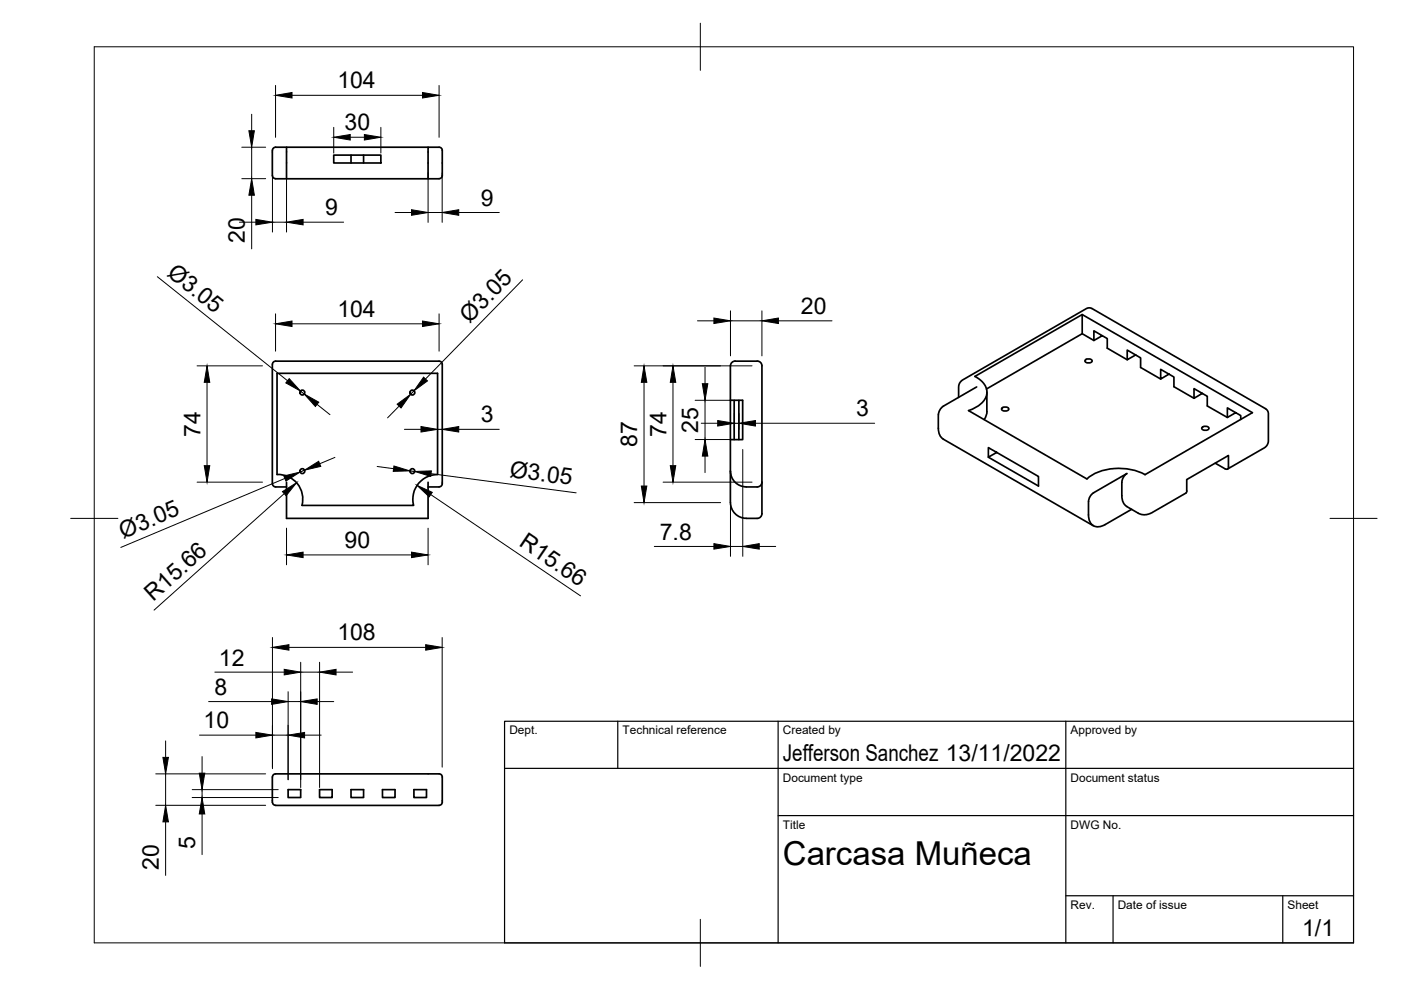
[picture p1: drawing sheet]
<svg xmlns="http://www.w3.org/2000/svg" width="297mm" height="210mm" viewBox="0 0 297 210" stroke-linecap="round" stroke-linejoin="round" font-family="sans-serif">
<!-- layer: Visible -->
<g fill="none" stroke="#000" stroke-width=".36">
<path d="M57.7 31.9v5.3M57.8 37.2a.67 .67 0 0 0 .6 .7h2.3M60.7 31.2h-2.3a.67 .67 0 0 0-.6 .7M70.8 32.9h10v1.7h-10zM74.4 32.9v1.7M77.1 32.9v1.7M90.8 31.2h-30.1v6.7M93.8 31.9v4.4a1.51 1.51 0 0 1-.4 1.5l-32.7 .1M93.8 31.9a.67 .67 0 0 0-.7-.7h-2.3v6.7M57.7 77.3v25.3M57.8 77.2a.67 .67 0 0 1 .6-.6h34.7a.77 .77 0 0 1 .7 1v25a.67 .67 0 0 1-.7 .6M155.9 76.6h4.6"/>
<path d="M155.9 76.6a1.01 1.01 0 0 0-1 1v29M160.5 76.6a1.01 1.01 0 0 1 1 1v31.3a1.01 1.01 0 0 1-1 1h-2.3M229.4 66.7l-22.7 13.1a3.9 3.9 0 0 1 2.5 3.8 5.2 5.2 0 0 1-3.9 3.5l25.2 14.4a11.6 11.6 0 0 1 11.6-1.2l.7 .3 22.7-13.1-36.1-20.8v4.1l2.5 1.4M229.4 70.8l-20.3 11.7M230 76.4l.8-.3a.59 .59 0 0 1 .7 .5l-.7 .4a.59 .59 0 0 1-.8-.6zM233.7 71.2l-1.8 1v-2.1l2.9 1.7v2l4.2 2.5M240.8 75.3l-1.8 1v-2.1l2.8 1.7v2l4.3 2.5M247.8 79.3l-1.7 1.1v-2.1l2.8 1.6v2.1l4.3 2.4M154.9 84.9h2.6v8.3h-2.6M154.9 99.9a3.3 3.3 0 0 0 3.3 3.3M155.7 84.9v8.3M156.7 84.9v8.3"/>
<path d="M198.9 88l.1 2.8a2.6 2.6 0 0 0 1 2.3M200 93.1l31.8 18.4M200 86.1a2.33 2.33 0 0 0-1 1.8M203.2 84.3l.1-2.6 .2-.6 .5-.5 26.3-15.2 1-.1 37.4 21.7 .2 .6v6l-.3 .8-.5 .5-7.9 4.6M207.1 82l-7.1 4.1M209.2 83.2v4M209.3 87.2l-.1 .7-.5 1.1M211.3 95.9l-1.8 1v-2l10.7 6.1v2.1l-10.7-6.2M212.4 86.6l.7-.3a.59 .59 0 0 1 .8 .5l-.8 .4a.59 .59 0 0 1-.7-.6zM254.8 90.7l.8-.3a.59 .59 0 0 1 .7 .5l-.7 .3a.59 .59 0 0 1-.8-.5zM254.9 83.4l-1.7 1v-2l2.8 1.6v2.1l4.2 2.4M257.7 98.2l2.1 1.2"/>
<path d="M259.8 99.4l.2 .1 .4-.2 .1-2.7-8.9 5.1v2.6l-.2 .2M262 87.5l-1.8 1v-2l2.9 1.6v.8M57.8 102.6a.67 .67 0 0 0 .6 .6M58.4 103.2h2.3M60.7 102.2v7.7h30.1v-7.7M64 107.1a5.2 5.2 0 0 0-5.3-6.5v-21.4h34.1v21.4a5.2 5.2 0 0 0-5.1 6.6h-23.7M90.8 103.2h2.3M154.9 106.6a3.3 3.3 0 0 0 3.3 3.3M161.5 102.2a1.01 1.01 0 0 1-1 1h-2.3M237.8 102.2l.1 2.9a2.6 2.6 0 0 0 1 2.3l2.7 1.6 .9 .1 1-.1 .8-.3 7.1-4.1M238.9 100.4l-7 4.1a2.33 2.33 0 0 0-1.1 1.8v2.9a2.16 2.16 0 0 0 1 2.3 2.16 2.16 0 0 0 2.5-.3l5.6-3.2M238.9 100.4a2.33 2.33 0 0 0-1 1.8"/>
<path d="M57.7 164.8v5.3M57.8 164.7a.67 .67 0 0 1 .6-.6h34.7a.77 .77 0 0 1 .7 1v5a.67 .67 0 0 1-.7 .6M57.8 170.1a.67 .67 0 0 0 .6 .6M58.4 170.8h34.7M61.1 167.4h2.7v1.7h-2.7zM67.8 167.4h2.6v1.7h-2.6zM74.4 167.4h2.7v1.7h-2.7zM81.1 167.4h2.7v1.7h-2.7zM87.8 167.4h2.6v1.7h-2.6z"/>
<circle cx="64.1" cy="83.2" r=".52"/>
<circle cx="64.1" cy="99.9" r=".52"/>
<circle cx="87.4" cy="83.2" r=".52"/>
<circle cx="87.4" cy="99.9" r=".52"/>
</g>
<!-- layer: BORDER -->
<path d="M20 9.9h267v190h-267zM148.5 4.9v10M15 109.9h10M282 109.9h10M148.5 194.9v10" fill="none" stroke="#000" stroke-width=".21"/>
<!-- layer: TITLEBLOCK -->
<path d="M107 152.9h180v47h-180zM131 152.9v10M165 152.9v47M226 152.9v47M107 162.9h180M165 172.9h122M226 189.9h61M236 189.9v10M272 189.9v10" fill="none" stroke="#000" stroke-width=".25"/>
<!-- layer: FD_Dimensions -->
<g fill="none" stroke="#000" stroke-width=".21">
<path d="M58.4 18.1v11M93.1 18.1v11M51.3 31.2h5M51.3 37.9h5M53.4 24.2v3.5M53.4 31.2v6.7M57.8 36.7v12.5M60.7 36.7v12.5M61.9 20.2h27.7M70.8 27v5.5M74.3 29.1h3M80.8 27v5.5"/>
<path d="M90.8 36.7v10.5M93.7 36.7v10.5M33.4 58.7l27.6 22M50.8 47.1h3.5M53.4 41.4v11.4M57.8 47.1h2.9M64.3 47.1h8.6M83.8 45.1h3.4M90.8 45.1h2.9M97.3 45.1h8.6M110.8 59.3l-20.6 21.1M41.8 77.6h13.8"/>
<path d="M58.4 66.5v8M61.9 68.7h27.7M93.1 66.5v8M134.5 77.6h24.9M147.9 68h3.5M149.5 77.9v3.5M154.9 65.9v9.6M154.9 68h6.6M161.5 65.9v9.6M165 68h11.4M43.9 81.1v17.6M63.7 82.9l.8 .6"/>
<path d="M64.6 99.7l-1 .4M67.2 85.7l2.8 2.2M71 97l-3.2 1.3M80 98.9l3.4 .5M84.6 86.1l-2.4 2.5M85.7 91h3.6M86.9 99.8l1 .2M87.8 82.9l-.7 .7M92.8 91h.9M97.3 91h8.6M136.5 81.1v22M142.7 81.1v17.6"/>
<path d="M147.4 84.9h8M147.4 93.2h8M148.7 89.7h3.5M149.5 84.9v8.3M149.5 96.7v3.5M154.9 95.3v22.7M155.7 87.6v3.5M155.7 89.7h1M156.7 87.6v3.5M157.5 95.3v22.7M160.2 89.7h25.2M41.8 102.2h13.8"/>
<path d="M60.3 104.7l-27.6 24.7M60.4 101.4l-34.8 14.7M60.7 112v7.8M64.3 117.7h22.9M90.8 112v7.8M91.3 104.9l31.8 21.4M91.4 100.4l30.8 4.1M134.5 106.6h18.3M138.7 115.9h12.7M140.6 102.2h18.8M154.9 115.9h2.6M161 115.9h3.5"/>
<path d="M57.8 135.2v27.8M61.3 137.3h29M93.7 135.2v27.5M35.1 157.1v3.5M42.3 155.9h12M44.2 148.8h13.4M45.6 142.5h14.7M57.8 155.9h3.3M61.1 146.7v18.6M61.1 148.8h2.7M63.8 140.4v26.6M63.8 142.5h4"/>
<path d="M64.6 155.9h3.5M67.2 148.8h3.6M67.8 140.4v26.6M71.2 142.5h3.6M33 164.1h23.3M33 170.7h23.3M35.1 164.1v6.6M35.1 174.3v11.3M40.7 167.4h18.3M40.7 169.1h18.3M42.8 160.4v3.5M42.8 167.4v1.7"/>
<path d="M42.8 172.6v8.6"/>
</g>
<g fill="#000" stroke="#000" stroke-width=".21">
<path d="M58.4 20.2l3.5-.6v1.2zM89.6 19.6l3.5 .6-3.5 .6zM52.8 27.7h1.1l-.5 3.5zM70.8 29.1l3.5-.6v1.2zM77.3 28.5l3.5 .6-3.5 .6zM53.4 37.9l.5 3.5h-1.1zM54.3 46.5l3.5 .6-3.5 .6zM60.7 47.1l3.6-.6v1.2zM87.2 44.5l3.6 .6-3.6 .5zM93.7 45.1l3.6-.6v1.1zM58.4 68.7l3.5-.6v1.1zM89.6 68.1l3.5 .6-3.5 .5z"/>
<path d="M89.8 80l.8 .8-2.8 2.1zM151.4 67.4l3.5 .6-3.5 .6zM161.5 68l3.5-.6v1.2zM43.9 77.6l.6 3.5h-1.2zM43.3 98.7h1.2l-.6 3.5zM61.3 80.3l2.4 2.6-3.1-1.7zM64.6 99.7l3-1.9 .4 1.1zM64.5 83.5l3.1 1.8-.7 .9zM83.5 98.8l3.4 1-3.5 .1zM84.2 85.7l2.9-2.1-2.1 2.9zM89.3 90.4l3.5 .6-3.5 .6zM87.9 100l3.6-.2-.2 1.2z"/>
<path d="M93.7 91l3.6-.6v1.2zM136.5 77.6l.6 3.5h-1.1zM142.1 98.7h1.2l-.6 3.5zM142.7 77.6l.6 3.5h-1.2zM148.9 81.4h1.2l-.6 3.5zM149.5 93.2l.6 3.5h-1.2zM152.2 89.2l3.5 .5-3.5 .6zM156.7 89.7l3.5-.5v1.1zM59.9 104.2l3-1.9-2.2 2.8zM60.2 100.9l3.4-.8-3 1.9zM60.7 117.7l3.6-.6v1.1zM87.2 117.1l3.6 .6-3.6 .5z"/>
<path d="M88.4 102.9l3.3 1.5-.7 .9zM136 103.1h1.1l-.6 3.5zM151.4 115.3l3.5 .6-3.5 .5zM157.5 115.9l3.5-.6v1.1zM57.8 137.3l3.5-.6v1.2zM90.3 136.7l3.4 .6-3.4 .6zM54.3 155.3l3.5 .6-3.5 .6zM57.6 148.2l3.5 .6-3.5 .5zM60.3 141.9l3.5 .6-3.5 .6zM61.1 155.9l3.5-.6v1.2zM63.8 148.8l3.4-.6v1.1zM67.8 142.5l3.4-.6v1.2z"/>
<path d="M34.5 160.6h1.2l-.6 3.5zM35.1 170.7l.6 3.6h-1.2zM42.2 163.9h1.2l-.6 3.5zM42.8 169.1l.6 3.5h-1.2z"/>
</g>
<text font-size="7" x="166" y="183.4">Carcasa Muñeca</text>
<g font-size="4.9">
<text x="71.5" y="18.7">104</text>
<text x="73" y="27.6">30</text>
<text x="69" y="45.6">9</text>
<text x="102" y="43.6">9</text>
<text x="51.9" y="51.5" transform="rotate(-90 51.9 51.5)">20</text>
<text x="35.2" y="58.2" transform="rotate(39 35.2 58.2)">Ø3.05</text>
<text x="71.5" y="67.2">104</text>
<text x="99.5" y="68.6" transform="rotate(-46 99.5 68.6)">Ø3.05</text>
<text x="169.8" y="66.6">20</text>
<text x="101.9" y="89.6">3</text>
<text x="181.5" y="88.3">3</text>
<text x="42.5" y="92.6" transform="rotate(-90 42.5 92.6)">74</text>
<text x="135.1" y="94.8" transform="rotate(-90 135.1 94.8)">87</text>
<text x="141.3" y="92.6" transform="rotate(-90 141.3 92.6)">74</text>
<text x="148" y="91.7" transform="rotate(-90 148 91.7)">25</text>
<text x="107.9" y="101.1" transform="rotate(8 107.9 101.1)">Ø3.05</text>
<text x="26.1" y="114.2" transform="rotate(-23 26.1 114.2)">Ø3.05</text>
<text x="73" y="116.2">90</text>
<text x="109.9" y="115.6" transform="rotate(34 109.9 115.6)">R15.66</text>
<text x="139.9" y="114.4">7.8</text>
<text x="32.4" y="127.6" transform="rotate(-42 32.4 127.6)">R15.66</text>
<text x="71.5" y="135.8">108</text>
<text x="46.4" y="141.1">12</text>
<text x="45.4" y="147.3">8</text>
<text x="43.2" y="154.4">10</text>
<text x="166" y="161.4">Jefferson Sanchez 13/11/2022</text>
<text x="33.7" y="184.4" transform="rotate(-90 33.7 184.4)">20</text>
<text x="41.4" y="180" transform="rotate(-90 41.4 180)">5</text>
<text x="276.1" y="198.6">1/1</text>
</g>
<g font-size="2.5">
<text x="108" y="155.7">Dept.</text>
<text x="132" y="155.7">Technical reference</text>
<text x="166" y="155.7">Created by</text>
<text x="227" y="155.7">Approved by</text>
<text x="166" y="165.7">Document type</text>
<text x="227" y="165.7">Document status</text>
<text x="166" y="175.7">Title</text>
<text x="227" y="175.7">DWG No.</text>
<text x="227" y="192.7">Rev.</text>
<text x="237" y="192.7">Date of issue</text>
<text x="273" y="192.7">Sheet</text>
</g>
</svg>
